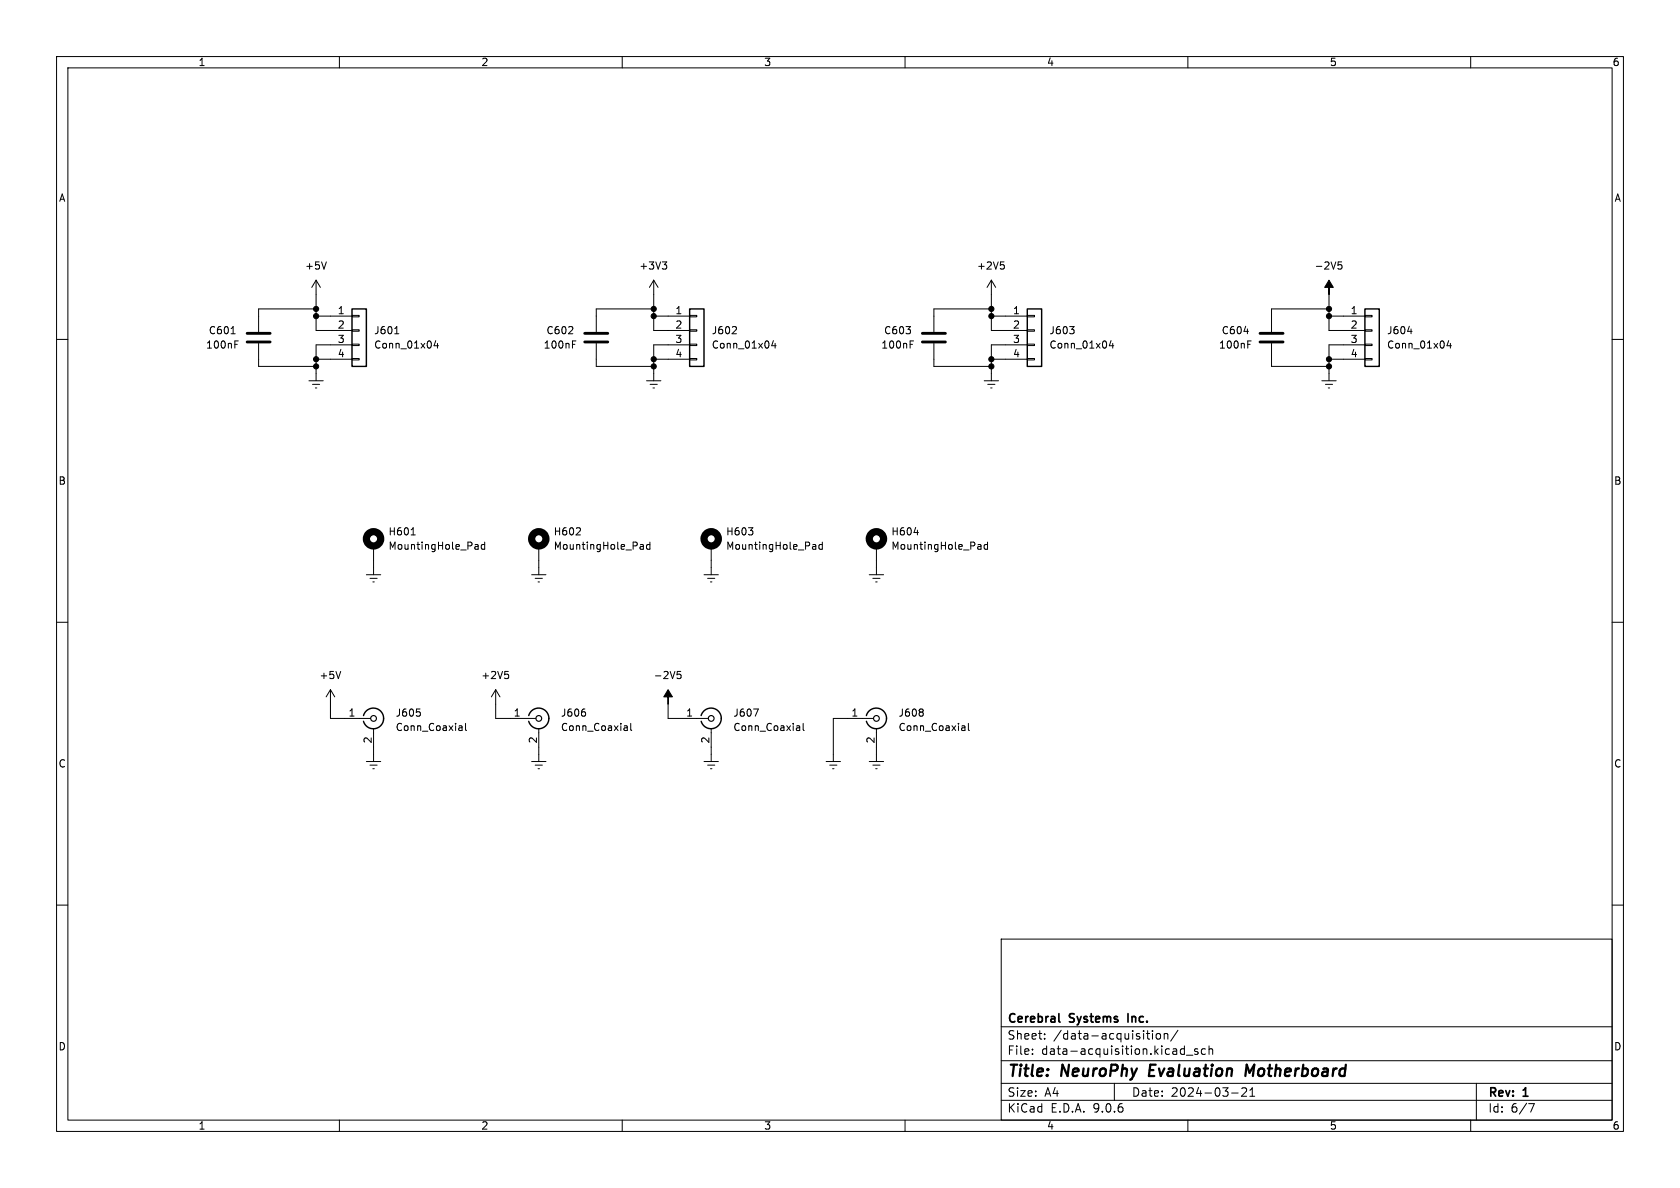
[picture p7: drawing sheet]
(kicad_sch
 (version 20250114)
 (generator "eeschema")
 (generator_version "9.0")
 (paper "A4")
 (title_block
  (title "NeuroPhy Evaluation Motherboard")
  (date "2024-03-21")
  (rev "1")
  (company "Cerebral Systems Inc."))
 (lib_symbols
  (symbol "Connector:Conn_Coaxial"
   (pin_names
    (offset 1.016) (hide yes)) (exclude_from_sim no) (in_bom yes) (on_board yes)
   (property "Reference" "J" (at 0.254 3.048 0) (effects (font (size 1.27 1.27))))
   (property "Value" "Conn_Coaxial" (at 2.921 0 90) (effects (font (size 1.27 1.27))))
   (property "Footprint" "" (at 0 0 0) (effects (font (size 1.27 1.27)) (hide yes)))
   (property "Datasheet" "~" (at 0 0 0) (effects (font (size 1.27 1.27)) (hide yes)))
   (property "Description" "coaxial connector (BNC, SMA, SMB, SMC, Cinch/RCA, LEMO, ...)" (at 0 0 0) (effects (font (size 1.27 1.27)) (hide yes)))
   (symbol "Conn_Coaxial_0_1"
    (polyline (pts (xy -2.54 0) (xy -0.508 0)) (stroke (width 0) (type default)) (fill (type none)))
    (arc (start 1.778 0) (mid 0.222 -1.8079) (end -1.778 -0.508) (stroke (width 0.254) (type default)) (fill (type none)))
    (arc (start -1.778 0.508) (mid 0.2221 1.8084) (end 1.778 0) (stroke (width 0.254) (type default)) (fill (type none)))
    (circle (center 0 0) (radius 0.508) (stroke (width 0.2032) (type default)) (fill (type none)))
    (polyline (pts (xy 0 -2.54) (xy 0 -1.778)) (stroke (width 0) (type default)) (fill (type none))))
   (symbol "Conn_Coaxial_1_1"
    (pin passive line (at -5.08 0 0) (length 2.54) (name "In" (effects (font (size 1.27 1.27)))) (number "1" (effects (font (size 1.27 1.27)))))
    (pin passive line (at 0 -5.08 90) (length 2.54) (name "Ext" (effects (font (size 1.27 1.27)))) (number "2" (effects (font (size 1.27 1.27))))))
   (embedded_fonts no))
  (symbol "Connector_Generic:Conn_01x04"
   (pin_names
    (offset 1.016) (hide yes)) (exclude_from_sim no) (in_bom yes) (on_board yes)
   (property "Reference" "J" (at 0 5.08 0) (effects (font (size 1.27 1.27))))
   (property "Value" "Conn_01x04" (at 0 -7.62 0) (effects (font (size 1.27 1.27))))
   (property "Footprint" "" (at 0 0 0) (effects (font (size 1.27 1.27)) (hide yes)))
   (property "Datasheet" "~" (at 0 0 0) (effects (font (size 1.27 1.27)) (hide yes)))
   (property "Description" "Generic connector, single row, 01x04, script generated (kicad-library-utils/schlib/autogen/connector/)" (at 0 0 0) (effects (font (size 1.27 1.27)) (hide yes)))
   (symbol "Conn_01x04_1_1"
    (rectangle (start -1.27 3.81) (end 1.27 -6.35) (stroke (width 0.254) (type default)) (fill (type background)))
    (rectangle (start -1.27 2.667) (end 0 2.413) (stroke (width 0.1524) (type default)) (fill (type none)))
    (rectangle (start -1.27 0.127) (end 0 -0.127) (stroke (width 0.1524) (type default)) (fill (type none)))
    (rectangle (start -1.27 -2.413) (end 0 -2.667) (stroke (width 0.1524) (type default)) (fill (type none)))
    (rectangle (start -1.27 -4.953) (end 0 -5.207) (stroke (width 0.1524) (type default)) (fill (type none)))
    (pin passive line (at -5.08 2.54 0) (length 3.81) (name "Pin_1" (effects (font (size 1.27 1.27)))) (number "1" (effects (font (size 1.27 1.27)))))
    (pin passive line (at -5.08 0 0) (length 3.81) (name "Pin_2" (effects (font (size 1.27 1.27)))) (number "2" (effects (font (size 1.27 1.27)))))
    (pin passive line (at -5.08 -2.54 0) (length 3.81) (name "Pin_3" (effects (font (size 1.27 1.27)))) (number "3" (effects (font (size 1.27 1.27)))))
    (pin passive line (at -5.08 -5.08 0) (length 3.81) (name "Pin_4" (effects (font (size 1.27 1.27)))) (number "4" (effects (font (size 1.27 1.27))))))
   (embedded_fonts no))
  (symbol "Device:C"
   (pin_numbers (hide yes))
   (pin_names
    (offset 0.254)) (exclude_from_sim no) (in_bom yes) (on_board yes)
   (property "Reference" "C" (at 0.635 2.54 0) (effects (font (size 1.27 1.27)) (justify left)))
   (property "Value" "C" (at 0.635 -2.54 0) (effects (font (size 1.27 1.27)) (justify left)))
   (property "Footprint" "" (at 0.9652 -3.81 0) (effects (font (size 1.27 1.27)) (hide yes)))
   (property "Datasheet" "~" (at 0 0 0) (effects (font (size 1.27 1.27)) (hide yes)))
   (property "Description" "Unpolarized capacitor" (at 0 0 0) (effects (font (size 1.27 1.27)) (hide yes)))
   (symbol "C_0_1"
    (polyline (pts (xy -2.032 0.762) (xy 2.032 0.762)) (stroke (width 0.508) (type default)) (fill (type none)))
    (polyline (pts (xy -2.032 -0.762) (xy 2.032 -0.762)) (stroke (width 0.508) (type default)) (fill (type none))))
   (symbol "C_1_1"
    (pin passive line (at 0 3.81 270) (length 2.794) (name "~" (effects (font (size 1.27 1.27)))) (number "1" (effects (font (size 1.27 1.27)))))
    (pin passive line (at 0 -3.81 90) (length 2.794) (name "~" (effects (font (size 1.27 1.27)))) (number "2" (effects (font (size 1.27 1.27))))))
   (embedded_fonts no))
  (symbol "Mechanical:MountingHole_Pad"
   (pin_numbers (hide yes))
   (pin_names
    (offset 1.016) (hide yes)) (exclude_from_sim no) (in_bom yes) (on_board yes)
   (property "Reference" "H" (at 0 6.35 0) (effects (font (size 1.27 1.27))))
   (property "Value" "MountingHole_Pad" (at 0 4.445 0) (effects (font (size 1.27 1.27))))
   (property "Footprint" "" (at 0 0 0) (effects (font (size 1.27 1.27)) (hide yes)))
   (property "Datasheet" "~" (at 0 0 0) (effects (font (size 1.27 1.27)) (hide yes)))
   (property "Description" "Mounting Hole with connection" (at 0 0 0) (effects (font (size 1.27 1.27)) (hide yes)))
   (symbol "MountingHole_Pad_0_1"
    (circle (center 0 1.27) (radius 1.27) (stroke (width 1.27) (type default)) (fill (type none))))
   (symbol "MountingHole_Pad_1_1"
    (pin input line (at 0 -2.54 90) (length 2.54) (name "1" (effects (font (size 1.27 1.27)))) (number "1" (effects (font (size 1.27 1.27))))))
   (embedded_fonts no))
  (symbol "power:+2V5"
   (power)
   (pin_names
    (offset 0)) (exclude_from_sim no) (in_bom yes) (on_board yes)
   (property "Reference" "#PWR" (at 0 -3.81 0) (effects (font (size 1.27 1.27)) (hide yes)))
   (property "Value" "+2V5" (at 0 3.556 0) (effects (font (size 1.27 1.27))))
   (property "Footprint" "" (at 0 0 0) (effects (font (size 1.27 1.27)) (hide yes)))
   (property "Datasheet" "" (at 0 0 0) (effects (font (size 1.27 1.27)) (hide yes)))
   (property "Description" "Power symbol creates a global label with name \"+2V5\"" (at 0 0 0) (effects (font (size 1.27 1.27)) (hide yes)))
   (symbol "+2V5_0_1"
    (polyline (pts (xy -0.762 1.27) (xy 0 2.54)) (stroke (width 0) (type default)) (fill (type none)))
    (polyline (pts (xy 0 2.54) (xy 0.762 1.27)) (stroke (width 0) (type default)) (fill (type none)))
    (polyline (pts (xy 0 0) (xy 0 2.54)) (stroke (width 0) (type default)) (fill (type none))))
   (symbol "+2V5_1_1"
    (pin power_in line (at 0 0 90) (length 0) (hide yes) (name "+2V5" (effects (font (size 1.27 1.27)))) (number "1" (effects (font (size 1.27 1.27))))))
   (embedded_fonts no))
  (symbol "power:+3V3"
   (power)
   (pin_names
    (offset 0)) (exclude_from_sim no) (in_bom yes) (on_board yes)
   (property "Reference" "#PWR" (at 0 -3.81 0) (effects (font (size 1.27 1.27)) (hide yes)))
   (property "Value" "+3V3" (at 0 3.556 0) (effects (font (size 1.27 1.27))))
   (property "Footprint" "" (at 0 0 0) (effects (font (size 1.27 1.27)) (hide yes)))
   (property "Datasheet" "" (at 0 0 0) (effects (font (size 1.27 1.27)) (hide yes)))
   (property "Description" "Power symbol creates a global label with name \"+3V3\"" (at 0 0 0) (effects (font (size 1.27 1.27)) (hide yes)))
   (symbol "+3V3_0_1"
    (polyline (pts (xy -0.762 1.27) (xy 0 2.54)) (stroke (width 0) (type default)) (fill (type none)))
    (polyline (pts (xy 0 2.54) (xy 0.762 1.27)) (stroke (width 0) (type default)) (fill (type none)))
    (polyline (pts (xy 0 0) (xy 0 2.54)) (stroke (width 0) (type default)) (fill (type none))))
   (symbol "+3V3_1_1"
    (pin power_in line (at 0 0 90) (length 0) (hide yes) (name "+3V3" (effects (font (size 1.27 1.27)))) (number "1" (effects (font (size 1.27 1.27))))))
   (embedded_fonts no))
  (symbol "power:+5V"
   (power)
   (pin_names
    (offset 0)) (exclude_from_sim no) (in_bom yes) (on_board yes)
   (property "Reference" "#PWR" (at 0 -3.81 0) (effects (font (size 1.27 1.27)) (hide yes)))
   (property "Value" "+5V" (at 0 3.556 0) (effects (font (size 1.27 1.27))))
   (property "Footprint" "" (at 0 0 0) (effects (font (size 1.27 1.27)) (hide yes)))
   (property "Datasheet" "" (at 0 0 0) (effects (font (size 1.27 1.27)) (hide yes)))
   (property "Description" "Power symbol creates a global label with name \"+5V\"" (at 0 0 0) (effects (font (size 1.27 1.27)) (hide yes)))
   (symbol "+5V_0_1"
    (polyline (pts (xy -0.762 1.27) (xy 0 2.54)) (stroke (width 0) (type default)) (fill (type none)))
    (polyline (pts (xy 0 2.54) (xy 0.762 1.27)) (stroke (width 0) (type default)) (fill (type none)))
    (polyline (pts (xy 0 0) (xy 0 2.54)) (stroke (width 0) (type default)) (fill (type none))))
   (symbol "+5V_1_1"
    (pin power_in line (at 0 0 90) (length 0) (hide yes) (name "+5V" (effects (font (size 1.27 1.27)))) (number "1" (effects (font (size 1.27 1.27))))))
   (embedded_fonts no))
  (symbol "power:-2V5"
   (power)
   (pin_names
    (offset 0)) (exclude_from_sim no) (in_bom yes) (on_board yes)
   (property "Reference" "#PWR" (at 0 2.54 0) (effects (font (size 1.27 1.27)) (hide yes)))
   (property "Value" "-2V5" (at 0 3.81 0) (effects (font (size 1.27 1.27))))
   (property "Footprint" "" (at 0 0 0) (effects (font (size 1.27 1.27)) (hide yes)))
   (property "Datasheet" "" (at 0 0 0) (effects (font (size 1.27 1.27)) (hide yes)))
   (property "Description" "Power symbol creates a global label with name \"-2V5\"" (at 0 0 0) (effects (font (size 1.27 1.27)) (hide yes)))
   (symbol "-2V5_0_0"
    (pin power_in line (at 0 0 90) (length 0) (hide yes) (name "-2V5" (effects (font (size 1.27 1.27)))) (number "1" (effects (font (size 1.27 1.27))))))
   (symbol "-2V5_0_1"
    (polyline (pts (xy 0 0) (xy 0 1.27) (xy 0.762 1.27) (xy 0 2.54) (xy -0.762 1.27) (xy 0 1.27)) (stroke (width 0) (type default)) (fill (type outline))))
   (embedded_fonts no))
  (symbol "power:Earth"
   (power)
   (pin_names
    (offset 0)) (exclude_from_sim no) (in_bom yes) (on_board yes)
   (property "Reference" "#PWR" (at 0 -6.35 0) (effects (font (size 1.27 1.27)) (hide yes)))
   (property "Value" "Earth" (at 0 -3.81 0) (effects (font (size 1.27 1.27)) (hide yes)))
   (property "Footprint" "" (at 0 0 0) (effects (font (size 1.27 1.27)) (hide yes)))
   (property "Datasheet" "~" (at 0 0 0) (effects (font (size 1.27 1.27)) (hide yes)))
   (property "Description" "Power symbol creates a global label with name \"Earth\"" (at 0 0 0) (effects (font (size 1.27 1.27)) (hide yes)))
   (symbol "Earth_0_1"
    (polyline (pts (xy -0.635 -1.905) (xy 0.635 -1.905)) (stroke (width 0) (type default)) (fill (type none)))
    (polyline (pts (xy -0.127 -2.54) (xy 0.127 -2.54)) (stroke (width 0) (type default)) (fill (type none)))
    (polyline (pts (xy 0 -1.27) (xy 0 0)) (stroke (width 0) (type default)) (fill (type none)))
    (polyline (pts (xy 1.27 -1.27) (xy -1.27 -1.27)) (stroke (width 0) (type default)) (fill (type none))))
   (symbol "Earth_1_1"
    (pin power_in line (at 0 0 270) (length 0) (hide yes) (name "Earth" (effects (font (size 1.27 1.27)))) (number "1" (effects (font (size 1.27 1.27))))))
   (embedded_fonts no)))
 (junction
  (at 115.57 63.5)
  (diameter 0)
  (color 0 0 0 0))
 (junction
  (at 55.88 63.5)
  (diameter 0)
  (color 0 0 0 0))
 (junction
  (at 175.26 63.5)
  (diameter 0)
  (color 0 0 0 0))
 (junction
  (at 234.95 63.5)
  (diameter 0)
  (color 0 0 0 0))
 (junction
  (at 115.57 54.61)
  (diameter 0)
  (color 0 0 0 0))
 (junction
  (at 234.95 64.77)
  (diameter 0)
  (color 0 0 0 0))
 (junction
  (at 115.57 55.88)
  (diameter 0)
  (color 0 0 0 0))
 (junction
  (at 175.26 54.61)
  (diameter 0)
  (color 0 0 0 0))
 (junction
  (at 55.88 54.61)
  (diameter 0)
  (color 0 0 0 0))
 (junction
  (at 55.88 55.88)
  (diameter 0)
  (color 0 0 0 0))
 (junction
  (at 115.57 64.77)
  (diameter 0)
  (color 0 0 0 0))
 (junction
  (at 234.95 54.61)
  (diameter 0)
  (color 0 0 0 0))
 (junction
  (at 234.95 55.88)
  (diameter 0)
  (color 0 0 0 0))
 (junction
  (at 55.88 64.77)
  (diameter 0)
  (color 0 0 0 0))
 (junction
  (at 175.26 64.77)
  (diameter 0)
  (color 0 0 0 0))
 (junction
  (at 175.26 55.88)
  (diameter 0)
  (color 0 0 0 0))
 (wire
  (pts (xy 55.88 55.88) (xy 55.88 58.42))
  (stroke (width 0) (type default)))
 (wire
  (pts (xy 58.42 58.42) (xy 55.88 58.42))
  (stroke (width 0) (type default)))
 (wire
  (pts (xy 234.95 60.96) (xy 234.95 63.5))
  (stroke (width 0) (type default)))
 (wire
  (pts (xy 105.41 54.61) (xy 105.41 55.88))
  (stroke (width 0) (type default)))
 (wire
  (pts (xy 87.63 127) (xy 90.17 127))
  (stroke (width 0) (type default)))
 (wire
  (pts (xy 118.11 124.46) (xy 118.11 127))
  (stroke (width 0) (type default)))
 (wire
  (pts (xy 118.11 60.96) (xy 115.57 60.96))
  (stroke (width 0) (type default)))
 (wire
  (pts (xy 154.94 132.08) (xy 154.94 133.35))
  (stroke (width 0) (type default)))
 (wire
  (pts (xy 234.95 63.5) (xy 234.95 64.77))
  (stroke (width 0) (type default)))
 (wire
  (pts (xy 95.25 132.08) (xy 95.25 133.35))
  (stroke (width 0) (type default)))
 (wire
  (pts (xy 55.88 52.07) (xy 55.88 54.61))
  (stroke (width 0) (type default)))
 (wire
  (pts (xy 125.73 132.08) (xy 125.73 133.35))
  (stroke (width 0) (type default)))
 (wire
  (pts (xy 175.26 55.88) (xy 175.26 58.42))
  (stroke (width 0) (type default)))
 (wire
  (pts (xy 165.1 64.77) (xy 175.26 64.77))
  (stroke (width 0) (type default)))
 (wire
  (pts (xy 45.72 54.61) (xy 45.72 55.88))
  (stroke (width 0) (type default)))
 (wire
  (pts (xy 165.1 63.5) (xy 165.1 64.77))
  (stroke (width 0) (type default)))
 (wire
  (pts (xy 55.88 54.61) (xy 55.88 55.88))
  (stroke (width 0) (type default)))
 (wire
  (pts (xy 115.57 64.77) (xy 115.57 66.04))
  (stroke (width 0) (type default)))
 (wire
  (pts (xy 154.94 99.06) (xy 154.94 100.33))
  (stroke (width 0) (type default)))
 (wire
  (pts (xy 105.41 54.61) (xy 115.57 54.61))
  (stroke (width 0) (type default)))
 (wire
  (pts (xy 55.88 60.96) (xy 55.88 63.5))
  (stroke (width 0) (type default)))
 (wire
  (pts (xy 115.57 63.5) (xy 115.57 64.77))
  (stroke (width 0) (type default)))
 (wire
  (pts (xy 224.79 64.77) (xy 234.95 64.77))
  (stroke (width 0) (type default)))
 (wire
  (pts (xy 58.42 124.46) (xy 58.42 127))
  (stroke (width 0) (type default)))
 (wire
  (pts (xy 105.41 63.5) (xy 105.41 64.77))
  (stroke (width 0) (type default)))
 (wire
  (pts (xy 237.49 55.88) (xy 234.95 55.88))
  (stroke (width 0) (type default)))
 (wire
  (pts (xy 105.41 64.77) (xy 115.57 64.77))
  (stroke (width 0) (type default)))
 (wire
  (pts (xy 234.95 54.61) (xy 234.95 55.88))
  (stroke (width 0) (type default)))
 (wire
  (pts (xy 55.88 64.77) (xy 55.88 66.04))
  (stroke (width 0) (type default)))
 (wire
  (pts (xy 66.04 99.06) (xy 66.04 100.33))
  (stroke (width 0) (type default)))
 (wire
  (pts (xy 58.42 127) (xy 60.96 127))
  (stroke (width 0) (type default)))
 (wire
  (pts (xy 175.26 60.96) (xy 175.26 63.5))
  (stroke (width 0) (type default)))
 (wire
  (pts (xy 165.1 54.61) (xy 175.26 54.61))
  (stroke (width 0) (type default)))
 (wire
  (pts (xy 177.8 58.42) (xy 175.26 58.42))
  (stroke (width 0) (type default)))
 (wire
  (pts (xy 234.95 63.5) (xy 237.49 63.5))
  (stroke (width 0) (type default)))
 (wire
  (pts (xy 175.26 64.77) (xy 175.26 66.04))
  (stroke (width 0) (type default)))
 (wire
  (pts (xy 175.26 52.07) (xy 175.26 54.61))
  (stroke (width 0) (type default)))
 (wire
  (pts (xy 115.57 54.61) (xy 115.57 55.88))
  (stroke (width 0) (type default)))
 (wire
  (pts (xy 115.57 55.88) (xy 115.57 58.42))
  (stroke (width 0) (type default)))
 (wire
  (pts (xy 175.26 63.5) (xy 175.26 64.77))
  (stroke (width 0) (type default)))
 (wire
  (pts (xy 66.04 132.08) (xy 66.04 133.35))
  (stroke (width 0) (type default)))
 (wire
  (pts (xy 58.42 55.88) (xy 55.88 55.88))
  (stroke (width 0) (type default)))
 (wire
  (pts (xy 45.72 63.5) (xy 45.72 64.77))
  (stroke (width 0) (type default)))
 (wire
  (pts (xy 234.95 52.07) (xy 234.95 54.61))
  (stroke (width 0) (type default)))
 (wire
  (pts (xy 175.26 63.5) (xy 177.8 63.5))
  (stroke (width 0) (type default)))
 (wire
  (pts (xy 115.57 60.96) (xy 115.57 63.5))
  (stroke (width 0) (type default)))
 (wire
  (pts (xy 45.72 64.77) (xy 55.88 64.77))
  (stroke (width 0) (type default)))
 (wire
  (pts (xy 175.26 54.61) (xy 175.26 55.88))
  (stroke (width 0) (type default)))
 (wire
  (pts (xy 147.32 127) (xy 147.32 133.35))
  (stroke (width 0) (type default)))
 (wire
  (pts (xy 234.95 64.77) (xy 234.95 66.04))
  (stroke (width 0) (type default)))
 (wire
  (pts (xy 237.49 58.42) (xy 234.95 58.42))
  (stroke (width 0) (type default)))
 (wire
  (pts (xy 55.88 63.5) (xy 55.88 64.77))
  (stroke (width 0) (type default)))
 (wire
  (pts (xy 224.79 54.61) (xy 234.95 54.61))
  (stroke (width 0) (type default)))
 (wire
  (pts (xy 55.88 63.5) (xy 58.42 63.5))
  (stroke (width 0) (type default)))
 (wire
  (pts (xy 147.32 127) (xy 149.86 127))
  (stroke (width 0) (type default)))
 (wire
  (pts (xy 224.79 54.61) (xy 224.79 55.88))
  (stroke (width 0) (type default)))
 (wire
  (pts (xy 95.25 99.06) (xy 95.25 100.33))
  (stroke (width 0) (type default)))
 (wire
  (pts (xy 45.72 54.61) (xy 55.88 54.61))
  (stroke (width 0) (type default)))
 (wire
  (pts (xy 165.1 54.61) (xy 165.1 55.88))
  (stroke (width 0) (type default)))
 (wire
  (pts (xy 177.8 55.88) (xy 175.26 55.88))
  (stroke (width 0) (type default)))
 (wire
  (pts (xy 224.79 63.5) (xy 224.79 64.77))
  (stroke (width 0) (type default)))
 (wire
  (pts (xy 234.95 55.88) (xy 234.95 58.42))
  (stroke (width 0) (type default)))
 (wire
  (pts (xy 115.57 63.5) (xy 118.11 63.5))
  (stroke (width 0) (type default)))
 (wire
  (pts (xy 118.11 58.42) (xy 115.57 58.42))
  (stroke (width 0) (type default)))
 (wire
  (pts (xy 125.73 99.06) (xy 125.73 100.33))
  (stroke (width 0) (type default)))
 (wire
  (pts (xy 118.11 55.88) (xy 115.57 55.88))
  (stroke (width 0) (type default)))
 (wire
  (pts (xy 177.8 60.96) (xy 175.26 60.96))
  (stroke (width 0) (type default)))
 (wire
  (pts (xy 115.57 52.07) (xy 115.57 54.61))
  (stroke (width 0) (type default)))
 (wire
  (pts (xy 118.11 127) (xy 120.65 127))
  (stroke (width 0) (type default)))
 (wire
  (pts (xy 237.49 60.96) (xy 234.95 60.96))
  (stroke (width 0) (type default)))
 (wire
  (pts (xy 87.63 124.46) (xy 87.63 127))
  (stroke (width 0) (type default)))
 (wire
  (pts (xy 58.42 60.96) (xy 55.88 60.96))
  (stroke (width 0) (type default)))
 (symbol
  (lib_id "power:Earth")
  (at 55.88 66.04 0)
  (unit 1)
  (exclude_from_sim no)
  (in_bom yes)
  (on_board yes)
  (dnp no)
  (fields_autoplaced yes)
  (property "Reference" "#PWR019" (at 55.88 72.39 0) (effects (font (size 1.27 1.27)) (hide yes)))
  (property "Value" "Earth" (at 55.88 69.85 0) (effects (font (size 1.27 1.27)) (hide yes)))
  (property "Footprint" "" (at 55.88 66.04 0) (effects (font (size 1.27 1.27)) (hide yes)))
  (property "Datasheet" "~" (at 55.88 66.04 0) (effects (font (size 1.27 1.27)) (hide yes)))
  (property "Description" "" (at 55.88 66.04 0) (effects (font (size 1.27 1.27))))
  (pin "1"))
 (symbol
  (lib_id "Connector:Conn_Coaxial")
  (at 95.25 127 0)
  (unit 1)
  (exclude_from_sim no)
  (in_bom yes)
  (on_board yes)
  (dnp no)
  (fields_autoplaced yes)
  (property "Reference" "J606" (at 99.06 126.0232 0) (effects (font (size 1.27 1.27)) (justify left)))
  (property "Value" "Conn_Coaxial" (at 99.06 128.5632 0) (effects (font (size 1.27 1.27)) (justify left)))
  (property "Footprint" "CRYBA_NeuroPhy_Eval_Motherboard:CONN_RF2-04A-T-00-50-G_ADM" (at 95.25 127 0) (effects (font (size 1.27 1.27)) (hide yes)))
  (property "Datasheet" " ~" (at 95.25 127 0) (effects (font (size 1.27 1.27)) (hide yes)))
  (property "Description" "" (at 95.25 127 0) (effects (font (size 1.27 1.27))))
  (property "LCSC" "C496549" (at 95.25 127 0) (effects (font (size 1.27 1.27)) (hide yes)))
  (pin "1")
  (pin "2"))
 (symbol
  (lib_id "power:Earth")
  (at 125.73 133.35 0)
  (unit 1)
  (exclude_from_sim no)
  (in_bom yes)
  (on_board yes)
  (dnp no)
  (fields_autoplaced yes)
  (property "Reference" "#PWR053" (at 125.73 139.7 0) (effects (font (size 1.27 1.27)) (hide yes)))
  (property "Value" "Earth" (at 125.73 137.16 0) (effects (font (size 1.27 1.27)) (hide yes)))
  (property "Footprint" "" (at 125.73 133.35 0) (effects (font (size 1.27 1.27)) (hide yes)))
  (property "Datasheet" "~" (at 125.73 133.35 0) (effects (font (size 1.27 1.27)) (hide yes)))
  (property "Description" "" (at 125.73 133.35 0) (effects (font (size 1.27 1.27))))
  (pin "1"))
 (symbol
  (lib_id "power:-2V5")
  (at 234.95 52.07 0)
  (unit 1)
  (exclude_from_sim no)
  (in_bom yes)
  (on_board yes)
  (dnp no)
  (fields_autoplaced yes)
  (property "Reference" "#PWR054" (at 234.95 49.53 0) (effects (font (size 1.27 1.27)) (hide yes)))
  (property "Value" "-2V5" (at 234.95 46.99 0) (effects (font (size 1.27 1.27))))
  (property "Footprint" "" (at 234.95 52.07 0) (effects (font (size 1.27 1.27)) (hide yes)))
  (property "Datasheet" "" (at 234.95 52.07 0) (effects (font (size 1.27 1.27)) (hide yes)))
  (property "Description" "" (at 234.95 52.07 0) (effects (font (size 1.27 1.27))))
  (pin "1"))
 (symbol
  (lib_id "Connector_Generic:Conn_01x04")
  (at 242.57 58.42 0)
  (unit 1)
  (exclude_from_sim no)
  (in_bom yes)
  (on_board yes)
  (dnp no)
  (fields_autoplaced yes)
  (property "Reference" "J604" (at 245.11 58.42 0) (effects (font (size 1.27 1.27)) (justify left)))
  (property "Value" "Conn_01x04" (at 245.11 60.96 0) (effects (font (size 1.27 1.27)) (justify left)))
  (property "Footprint" "Connector_PinHeader_2.54mm:PinHeader_2x02_P2.54mm_Vertical" (at 242.57 58.42 0) (effects (font (size 1.27 1.27)) (hide yes)))
  (property "Datasheet" "~" (at 242.57 58.42 0) (effects (font (size 1.27 1.27)) (hide yes)))
  (property "Description" "" (at 242.57 58.42 0) (effects (font (size 1.27 1.27))))
  (pin "2")
  (pin "3")
  (pin "1")
  (pin "4"))
 (symbol
  (lib_id "power:Earth")
  (at 125.73 100.33 0)
  (unit 1)
  (exclude_from_sim no)
  (in_bom yes)
  (on_board yes)
  (dnp no)
  (fields_autoplaced yes)
  (property "Reference" "#PWR069" (at 125.73 106.68 0) (effects (font (size 1.27 1.27)) (hide yes)))
  (property "Value" "Earth" (at 125.73 104.14 0) (effects (font (size 1.27 1.27)) (hide yes)))
  (property "Footprint" "" (at 125.73 100.33 0) (effects (font (size 1.27 1.27)) (hide yes)))
  (property "Datasheet" "~" (at 125.73 100.33 0) (effects (font (size 1.27 1.27)) (hide yes)))
  (property "Description" "" (at 125.73 100.33 0) (effects (font (size 1.27 1.27))))
  (pin "1"))
 (symbol
  (lib_id "power:Earth")
  (at 95.25 100.33 0)
  (unit 1)
  (exclude_from_sim no)
  (in_bom yes)
  (on_board yes)
  (dnp no)
  (fields_autoplaced yes)
  (property "Reference" "#PWR070" (at 95.25 106.68 0) (effects (font (size 1.27 1.27)) (hide yes)))
  (property "Value" "Earth" (at 95.25 104.14 0) (effects (font (size 1.27 1.27)) (hide yes)))
  (property "Footprint" "" (at 95.25 100.33 0) (effects (font (size 1.27 1.27)) (hide yes)))
  (property "Datasheet" "~" (at 95.25 100.33 0) (effects (font (size 1.27 1.27)) (hide yes)))
  (property "Description" "" (at 95.25 100.33 0) (effects (font (size 1.27 1.27))))
  (pin "1"))
 (symbol
  (lib_id "power:Earth")
  (at 95.25 133.35 0)
  (unit 1)
  (exclude_from_sim no)
  (in_bom yes)
  (on_board yes)
  (dnp no)
  (fields_autoplaced yes)
  (property "Reference" "#PWR024" (at 95.25 139.7 0) (effects (font (size 1.27 1.27)) (hide yes)))
  (property "Value" "Earth" (at 95.25 137.16 0) (effects (font (size 1.27 1.27)) (hide yes)))
  (property "Footprint" "" (at 95.25 133.35 0) (effects (font (size 1.27 1.27)) (hide yes)))
  (property "Datasheet" "~" (at 95.25 133.35 0) (effects (font (size 1.27 1.27)) (hide yes)))
  (property "Description" "" (at 95.25 133.35 0) (effects (font (size 1.27 1.27))))
  (pin "1"))
 (symbol
  (lib_id "Connector:Conn_Coaxial")
  (at 125.73 127 0)
  (unit 1)
  (exclude_from_sim no)
  (in_bom yes)
  (on_board yes)
  (dnp no)
  (fields_autoplaced yes)
  (property "Reference" "J607" (at 129.54 126.0232 0) (effects (font (size 1.27 1.27)) (justify left)))
  (property "Value" "Conn_Coaxial" (at 129.54 128.5632 0) (effects (font (size 1.27 1.27)) (justify left)))
  (property "Footprint" "CRYBA_NeuroPhy_Eval_Motherboard:CONN_RF2-04A-T-00-50-G_ADM" (at 125.73 127 0) (effects (font (size 1.27 1.27)) (hide yes)))
  (property "Datasheet" " ~" (at 125.73 127 0) (effects (font (size 1.27 1.27)) (hide yes)))
  (property "Description" "" (at 125.73 127 0) (effects (font (size 1.27 1.27))))
  (property "LCSC" "C496549" (at 125.73 127 0) (effects (font (size 1.27 1.27)) (hide yes)))
  (pin "1")
  (pin "2"))
 (symbol
  (lib_id "power:Earth")
  (at 147.32 133.35 0)
  (unit 1)
  (exclude_from_sim no)
  (in_bom yes)
  (on_board yes)
  (dnp no)
  (fields_autoplaced yes)
  (property "Reference" "#PWR056" (at 147.32 139.7 0) (effects (font (size 1.27 1.27)) (hide yes)))
  (property "Value" "Earth" (at 147.32 137.16 0) (effects (font (size 1.27 1.27)) (hide yes)))
  (property "Footprint" "" (at 147.32 133.35 0) (effects (font (size 1.27 1.27)) (hide yes)))
  (property "Datasheet" "~" (at 147.32 133.35 0) (effects (font (size 1.27 1.27)) (hide yes)))
  (property "Description" "" (at 147.32 133.35 0) (effects (font (size 1.27 1.27))))
  (pin "1"))
 (symbol
  (lib_id "power:Earth")
  (at 115.57 66.04 0)
  (unit 1)
  (exclude_from_sim no)
  (in_bom yes)
  (on_board yes)
  (dnp no)
  (fields_autoplaced yes)
  (property "Reference" "#PWR023" (at 115.57 72.39 0) (effects (font (size 1.27 1.27)) (hide yes)))
  (property "Value" "Earth" (at 115.57 69.85 0) (effects (font (size 1.27 1.27)) (hide yes)))
  (property "Footprint" "" (at 115.57 66.04 0) (effects (font (size 1.27 1.27)) (hide yes)))
  (property "Datasheet" "~" (at 115.57 66.04 0) (effects (font (size 1.27 1.27)) (hide yes)))
  (property "Description" "" (at 115.57 66.04 0) (effects (font (size 1.27 1.27))))
  (pin "1"))
 (symbol
  (lib_id "power:Earth")
  (at 175.26 66.04 0)
  (unit 1)
  (exclude_from_sim no)
  (in_bom yes)
  (on_board yes)
  (dnp no)
  (fields_autoplaced yes)
  (property "Reference" "#PWR051" (at 175.26 72.39 0) (effects (font (size 1.27 1.27)) (hide yes)))
  (property "Value" "Earth" (at 175.26 69.85 0) (effects (font (size 1.27 1.27)) (hide yes)))
  (property "Footprint" "" (at 175.26 66.04 0) (effects (font (size 1.27 1.27)) (hide yes)))
  (property "Datasheet" "~" (at 175.26 66.04 0) (effects (font (size 1.27 1.27)) (hide yes)))
  (property "Description" "" (at 175.26 66.04 0) (effects (font (size 1.27 1.27))))
  (pin "1"))
 (symbol
  (lib_id "Mechanical:MountingHole_Pad")
  (at 154.94 96.52 0)
  (unit 1)
  (exclude_from_sim no)
  (in_bom yes)
  (on_board yes)
  (dnp no)
  (fields_autoplaced yes)
  (property "Reference" "H604" (at 157.48 93.98 0) (effects (font (size 1.27 1.27)) (justify left)))
  (property "Value" "MountingHole_Pad" (at 157.48 96.52 0) (effects (font (size 1.27 1.27)) (justify left)))
  (property "Footprint" "MountingHole:MountingHole_4.3mm_M4_Pad_Via" (at 154.94 96.52 0) (effects (font (size 1.27 1.27)) (hide yes)))
  (property "Datasheet" "~" (at 154.94 96.52 0) (effects (font (size 1.27 1.27)) (hide yes)))
  (property "Description" "" (at 154.94 96.52 0) (effects (font (size 1.27 1.27))))
  (pin "1"))
 (symbol
  (lib_id "Device:C")
  (at 45.72 59.69 180)
  (unit 1)
  (exclude_from_sim no)
  (in_bom yes)
  (on_board yes)
  (dnp no)
  (property "Reference" "C601" (at 39.37 58.42 0) (effects (font (size 1.27 1.27))))
  (property "Value" "100nF" (at 39.37 60.96 0) (effects (font (size 1.27 1.27))))
  (property "Footprint" "Capacitor_SMD:C_0603_1608Metric" (at 44.7548 55.88 0) (effects (font (size 1.27 1.27)) (hide yes)))
  (property "Datasheet" "~" (at 45.72 59.69 0) (effects (font (size 1.27 1.27)) (hide yes)))
  (property "Description" "" (at 45.72 59.69 0) (effects (font (size 1.27 1.27))))
  (pin "1")
  (pin "2"))
 (symbol
  (lib_id "power:Earth")
  (at 66.04 133.35 0)
  (unit 1)
  (exclude_from_sim no)
  (in_bom yes)
  (on_board yes)
  (dnp no)
  (fields_autoplaced yes)
  (property "Reference" "#PWR020" (at 66.04 139.7 0) (effects (font (size 1.27 1.27)) (hide yes)))
  (property "Value" "Earth" (at 66.04 137.16 0) (effects (font (size 1.27 1.27)) (hide yes)))
  (property "Footprint" "" (at 66.04 133.35 0) (effects (font (size 1.27 1.27)) (hide yes)))
  (property "Datasheet" "~" (at 66.04 133.35 0) (effects (font (size 1.27 1.27)) (hide yes)))
  (property "Description" "" (at 66.04 133.35 0) (effects (font (size 1.27 1.27))))
  (pin "1"))
 (symbol
  (lib_id "power:+2V5")
  (at 87.63 124.46 0)
  (unit 1)
  (exclude_from_sim no)
  (in_bom yes)
  (on_board yes)
  (dnp no)
  (fields_autoplaced yes)
  (property "Reference" "#PWR021" (at 87.63 128.27 0) (effects (font (size 1.27 1.27)) (hide yes)))
  (property "Value" "+2V5" (at 87.63 119.38 0) (effects (font (size 1.27 1.27))))
  (property "Footprint" "" (at 87.63 124.46 0) (effects (font (size 1.27 1.27)) (hide yes)))
  (property "Datasheet" "" (at 87.63 124.46 0) (effects (font (size 1.27 1.27)) (hide yes)))
  (property "Description" "" (at 87.63 124.46 0) (effects (font (size 1.27 1.27))))
  (pin "1"))
 (symbol
  (lib_id "power:+3V3")
  (at 115.57 52.07 0)
  (unit 1)
  (exclude_from_sim no)
  (in_bom yes)
  (on_board yes)
  (dnp no)
  (fields_autoplaced yes)
  (property "Reference" "#PWR022" (at 115.57 55.88 0) (effects (font (size 1.27 1.27)) (hide yes)))
  (property "Value" "+3V3" (at 115.57 46.99 0) (effects (font (size 1.27 1.27))))
  (property "Footprint" "" (at 115.57 52.07 0) (effects (font (size 1.27 1.27)) (hide yes)))
  (property "Datasheet" "" (at 115.57 52.07 0) (effects (font (size 1.27 1.27)) (hide yes)))
  (property "Description" "" (at 115.57 52.07 0) (effects (font (size 1.27 1.27))))
  (pin "1"))
 (symbol
  (lib_id "Connector:Conn_Coaxial")
  (at 66.04 127 0)
  (unit 1)
  (exclude_from_sim no)
  (in_bom yes)
  (on_board yes)
  (dnp no)
  (fields_autoplaced yes)
  (property "Reference" "J605" (at 69.85 126.0232 0) (effects (font (size 1.27 1.27)) (justify left)))
  (property "Value" "Conn_Coaxial" (at 69.85 128.5632 0) (effects (font (size 1.27 1.27)) (justify left)))
  (property "Footprint" "CRYBA_NeuroPhy_Eval_Motherboard:CONN_RF2-04A-T-00-50-G_ADM" (at 66.04 127 0) (effects (font (size 1.27 1.27)) (hide yes)))
  (property "Datasheet" " ~" (at 66.04 127 0) (effects (font (size 1.27 1.27)) (hide yes)))
  (property "Description" "" (at 66.04 127 0) (effects (font (size 1.27 1.27))))
  (property "LCSC" "C496549" (at 66.04 127 0) (effects (font (size 1.27 1.27)) (hide yes)))
  (pin "1")
  (pin "2"))
 (symbol
  (lib_id "power:+5V")
  (at 55.88 52.07 0)
  (unit 1)
  (exclude_from_sim no)
  (in_bom yes)
  (on_board yes)
  (dnp no)
  (fields_autoplaced yes)
  (property "Reference" "#PWR018" (at 55.88 55.88 0) (effects (font (size 1.27 1.27)) (hide yes)))
  (property "Value" "+5V" (at 55.88 46.99 0) (effects (font (size 1.27 1.27))))
  (property "Footprint" "" (at 55.88 52.07 0) (effects (font (size 1.27 1.27)) (hide yes)))
  (property "Datasheet" "" (at 55.88 52.07 0) (effects (font (size 1.27 1.27)) (hide yes)))
  (property "Description" "" (at 55.88 52.07 0) (effects (font (size 1.27 1.27))))
  (pin "1"))
 (symbol
  (lib_id "power:+5V")
  (at 58.42 124.46 0)
  (unit 1)
  (exclude_from_sim no)
  (in_bom yes)
  (on_board yes)
  (dnp no)
  (fields_autoplaced yes)
  (property "Reference" "#PWR017" (at 58.42 128.27 0) (effects (font (size 1.27 1.27)) (hide yes)))
  (property "Value" "+5V" (at 58.42 119.38 0) (effects (font (size 1.27 1.27))))
  (property "Footprint" "" (at 58.42 124.46 0) (effects (font (size 1.27 1.27)) (hide yes)))
  (property "Datasheet" "" (at 58.42 124.46 0) (effects (font (size 1.27 1.27)) (hide yes)))
  (property "Description" "" (at 58.42 124.46 0) (effects (font (size 1.27 1.27))))
  (pin "1"))
 (symbol
  (lib_id "power:Earth")
  (at 66.04 100.33 0)
  (unit 1)
  (exclude_from_sim no)
  (in_bom yes)
  (on_board yes)
  (dnp no)
  (fields_autoplaced yes)
  (property "Reference" "#PWR071" (at 66.04 106.68 0) (effects (font (size 1.27 1.27)) (hide yes)))
  (property "Value" "Earth" (at 66.04 104.14 0) (effects (font (size 1.27 1.27)) (hide yes)))
  (property "Footprint" "" (at 66.04 100.33 0) (effects (font (size 1.27 1.27)) (hide yes)))
  (property "Datasheet" "~" (at 66.04 100.33 0) (effects (font (size 1.27 1.27)) (hide yes)))
  (property "Description" "" (at 66.04 100.33 0) (effects (font (size 1.27 1.27))))
  (pin "1"))
 (symbol
  (lib_id "Connector_Generic:Conn_01x04")
  (at 182.88 58.42 0)
  (unit 1)
  (exclude_from_sim no)
  (in_bom yes)
  (on_board yes)
  (dnp no)
  (fields_autoplaced yes)
  (property "Reference" "J603" (at 185.42 58.42 0) (effects (font (size 1.27 1.27)) (justify left)))
  (property "Value" "Conn_01x04" (at 185.42 60.96 0) (effects (font (size 1.27 1.27)) (justify left)))
  (property "Footprint" "Connector_PinHeader_2.54mm:PinHeader_2x02_P2.54mm_Vertical" (at 182.88 58.42 0) (effects (font (size 1.27 1.27)) (hide yes)))
  (property "Datasheet" "~" (at 182.88 58.42 0) (effects (font (size 1.27 1.27)) (hide yes)))
  (property "Description" "" (at 182.88 58.42 0) (effects (font (size 1.27 1.27))))
  (pin "2")
  (pin "3")
  (pin "1")
  (pin "4"))
 (symbol
  (lib_id "Device:C")
  (at 165.1 59.69 180)
  (unit 1)
  (exclude_from_sim no)
  (in_bom yes)
  (on_board yes)
  (dnp no)
  (property "Reference" "C603" (at 158.75 58.42 0) (effects (font (size 1.27 1.27))))
  (property "Value" "100nF" (at 158.75 60.96 0) (effects (font (size 1.27 1.27))))
  (property "Footprint" "Capacitor_SMD:C_0603_1608Metric" (at 164.1348 55.88 0) (effects (font (size 1.27 1.27)) (hide yes)))
  (property "Datasheet" "~" (at 165.1 59.69 0) (effects (font (size 1.27 1.27)) (hide yes)))
  (property "Description" "" (at 165.1 59.69 0) (effects (font (size 1.27 1.27))))
  (pin "1")
  (pin "2"))
 (symbol
  (lib_id "Mechanical:MountingHole_Pad")
  (at 95.25 96.52 0)
  (unit 1)
  (exclude_from_sim no)
  (in_bom yes)
  (on_board yes)
  (dnp no)
  (fields_autoplaced yes)
  (property "Reference" "H602" (at 97.79 93.98 0) (effects (font (size 1.27 1.27)) (justify left)))
  (property "Value" "MountingHole_Pad" (at 97.79 96.52 0) (effects (font (size 1.27 1.27)) (justify left)))
  (property "Footprint" "MountingHole:MountingHole_4.3mm_M4_Pad_Via" (at 95.25 96.52 0) (effects (font (size 1.27 1.27)) (hide yes)))
  (property "Datasheet" "~" (at 95.25 96.52 0) (effects (font (size 1.27 1.27)) (hide yes)))
  (property "Description" "" (at 95.25 96.52 0) (effects (font (size 1.27 1.27))))
  (pin "1"))
 (symbol
  (lib_id "power:+2V5")
  (at 175.26 52.07 0)
  (unit 1)
  (exclude_from_sim no)
  (in_bom yes)
  (on_board yes)
  (dnp no)
  (fields_autoplaced yes)
  (property "Reference" "#PWR050" (at 175.26 55.88 0) (effects (font (size 1.27 1.27)) (hide yes)))
  (property "Value" "+2V5" (at 175.26 46.99 0) (effects (font (size 1.27 1.27))))
  (property "Footprint" "" (at 175.26 52.07 0) (effects (font (size 1.27 1.27)) (hide yes)))
  (property "Datasheet" "" (at 175.26 52.07 0) (effects (font (size 1.27 1.27)) (hide yes)))
  (property "Description" "" (at 175.26 52.07 0) (effects (font (size 1.27 1.27))))
  (pin "1"))
 (symbol
  (lib_id "Connector_Generic:Conn_01x04")
  (at 63.5 58.42 0)
  (unit 1)
  (exclude_from_sim no)
  (in_bom yes)
  (on_board yes)
  (dnp no)
  (fields_autoplaced yes)
  (property "Reference" "J601" (at 66.04 58.42 0) (effects (font (size 1.27 1.27)) (justify left)))
  (property "Value" "Conn_01x04" (at 66.04 60.96 0) (effects (font (size 1.27 1.27)) (justify left)))
  (property "Footprint" "Connector_PinHeader_2.54mm:PinHeader_2x02_P2.54mm_Vertical" (at 63.5 58.42 0) (effects (font (size 1.27 1.27)) (hide yes)))
  (property "Datasheet" "~" (at 63.5 58.42 0) (effects (font (size 1.27 1.27)) (hide yes)))
  (property "Description" "" (at 63.5 58.42 0) (effects (font (size 1.27 1.27))))
  (pin "2")
  (pin "3")
  (pin "1")
  (pin "4"))
 (symbol
  (lib_id "Mechanical:MountingHole_Pad")
  (at 66.04 96.52 0)
  (unit 1)
  (exclude_from_sim no)
  (in_bom yes)
  (on_board yes)
  (dnp no)
  (fields_autoplaced yes)
  (property "Reference" "H601" (at 68.58 93.98 0) (effects (font (size 1.27 1.27)) (justify left)))
  (property "Value" "MountingHole_Pad" (at 68.58 96.52 0) (effects (font (size 1.27 1.27)) (justify left)))
  (property "Footprint" "MountingHole:MountingHole_4.3mm_M4_Pad_Via" (at 66.04 96.52 0) (effects (font (size 1.27 1.27)) (hide yes)))
  (property "Datasheet" "~" (at 66.04 96.52 0) (effects (font (size 1.27 1.27)) (hide yes)))
  (property "Description" "" (at 66.04 96.52 0) (effects (font (size 1.27 1.27))))
  (pin "1"))
 (symbol
  (lib_id "Connector_Generic:Conn_01x04")
  (at 123.19 58.42 0)
  (unit 1)
  (exclude_from_sim no)
  (in_bom yes)
  (on_board yes)
  (dnp no)
  (fields_autoplaced yes)
  (property "Reference" "J602" (at 125.73 58.42 0) (effects (font (size 1.27 1.27)) (justify left)))
  (property "Value" "Conn_01x04" (at 125.73 60.96 0) (effects (font (size 1.27 1.27)) (justify left)))
  (property "Footprint" "Connector_PinHeader_2.54mm:PinHeader_2x02_P2.54mm_Vertical" (at 123.19 58.42 0) (effects (font (size 1.27 1.27)) (hide yes)))
  (property "Datasheet" "~" (at 123.19 58.42 0) (effects (font (size 1.27 1.27)) (hide yes)))
  (property "Description" "" (at 123.19 58.42 0) (effects (font (size 1.27 1.27))))
  (pin "2")
  (pin "3")
  (pin "1")
  (pin "4"))
 (symbol
  (lib_id "power:Earth")
  (at 154.94 100.33 0)
  (unit 1)
  (exclude_from_sim no)
  (in_bom yes)
  (on_board yes)
  (dnp no)
  (fields_autoplaced yes)
  (property "Reference" "#PWR068" (at 154.94 106.68 0) (effects (font (size 1.27 1.27)) (hide yes)))
  (property "Value" "Earth" (at 154.94 104.14 0) (effects (font (size 1.27 1.27)) (hide yes)))
  (property "Footprint" "" (at 154.94 100.33 0) (effects (font (size 1.27 1.27)) (hide yes)))
  (property "Datasheet" "~" (at 154.94 100.33 0) (effects (font (size 1.27 1.27)) (hide yes)))
  (property "Description" "" (at 154.94 100.33 0) (effects (font (size 1.27 1.27))))
  (pin "1"))
 (symbol
  (lib_id "Connector:Conn_Coaxial")
  (at 154.94 127 0)
  (unit 1)
  (exclude_from_sim no)
  (in_bom yes)
  (on_board yes)
  (dnp no)
  (fields_autoplaced yes)
  (property "Reference" "J608" (at 158.75 126.0232 0) (effects (font (size 1.27 1.27)) (justify left)))
  (property "Value" "Conn_Coaxial" (at 158.75 128.5632 0) (effects (font (size 1.27 1.27)) (justify left)))
  (property "Footprint" "CRYBA_NeuroPhy_Eval_Motherboard:CONN_RF2-04A-T-00-50-G_ADM" (at 154.94 127 0) (effects (font (size 1.27 1.27)) (hide yes)))
  (property "Datasheet" " ~" (at 154.94 127 0) (effects (font (size 1.27 1.27)) (hide yes)))
  (property "Description" "" (at 154.94 127 0) (effects (font (size 1.27 1.27))))
  (property "LCSC" "C496549" (at 154.94 127 0) (effects (font (size 1.27 1.27)) (hide yes)))
  (pin "1")
  (pin "2"))
 (symbol
  (lib_id "Device:C")
  (at 105.41 59.69 180)
  (unit 1)
  (exclude_from_sim no)
  (in_bom yes)
  (on_board yes)
  (dnp no)
  (property "Reference" "C602" (at 99.06 58.42 0) (effects (font (size 1.27 1.27))))
  (property "Value" "100nF" (at 99.06 60.96 0) (effects (font (size 1.27 1.27))))
  (property "Footprint" "Capacitor_SMD:C_0603_1608Metric" (at 104.4448 55.88 0) (effects (font (size 1.27 1.27)) (hide yes)))
  (property "Datasheet" "~" (at 105.41 59.69 0) (effects (font (size 1.27 1.27)) (hide yes)))
  (property "Description" "" (at 105.41 59.69 0) (effects (font (size 1.27 1.27))))
  (pin "1")
  (pin "2"))
 (symbol
  (lib_id "Mechanical:MountingHole_Pad")
  (at 125.73 96.52 0)
  (unit 1)
  (exclude_from_sim no)
  (in_bom yes)
  (on_board yes)
  (dnp no)
  (fields_autoplaced yes)
  (property "Reference" "H603" (at 128.27 93.98 0) (effects (font (size 1.27 1.27)) (justify left)))
  (property "Value" "MountingHole_Pad" (at 128.27 96.52 0) (effects (font (size 1.27 1.27)) (justify left)))
  (property "Footprint" "MountingHole:MountingHole_4.3mm_M4_Pad_Via" (at 125.73 96.52 0) (effects (font (size 1.27 1.27)) (hide yes)))
  (property "Datasheet" "~" (at 125.73 96.52 0) (effects (font (size 1.27 1.27)) (hide yes)))
  (property "Description" "" (at 125.73 96.52 0) (effects (font (size 1.27 1.27))))
  (pin "1"))
 (symbol
  (lib_id "power:Earth")
  (at 154.94 133.35 0)
  (unit 1)
  (exclude_from_sim no)
  (in_bom yes)
  (on_board yes)
  (dnp no)
  (fields_autoplaced yes)
  (property "Reference" "#PWR057" (at 154.94 139.7 0) (effects (font (size 1.27 1.27)) (hide yes)))
  (property "Value" "Earth" (at 154.94 137.16 0) (effects (font (size 1.27 1.27)) (hide yes)))
  (property "Footprint" "" (at 154.94 133.35 0) (effects (font (size 1.27 1.27)) (hide yes)))
  (property "Datasheet" "~" (at 154.94 133.35 0) (effects (font (size 1.27 1.27)) (hide yes)))
  (property "Description" "" (at 154.94 133.35 0) (effects (font (size 1.27 1.27))))
  (pin "1"))
 (symbol
  (lib_id "power:Earth")
  (at 234.95 66.04 0)
  (unit 1)
  (exclude_from_sim no)
  (in_bom yes)
  (on_board yes)
  (dnp no)
  (fields_autoplaced yes)
  (property "Reference" "#PWR055" (at 234.95 72.39 0) (effects (font (size 1.27 1.27)) (hide yes)))
  (property "Value" "Earth" (at 234.95 69.85 0) (effects (font (size 1.27 1.27)) (hide yes)))
  (property "Footprint" "" (at 234.95 66.04 0) (effects (font (size 1.27 1.27)) (hide yes)))
  (property "Datasheet" "~" (at 234.95 66.04 0) (effects (font (size 1.27 1.27)) (hide yes)))
  (property "Description" "" (at 234.95 66.04 0) (effects (font (size 1.27 1.27))))
  (pin "1"))
 (symbol
  (lib_id "power:-2V5")
  (at 118.11 124.46 0)
  (unit 1)
  (exclude_from_sim no)
  (in_bom yes)
  (on_board yes)
  (dnp no)
  (fields_autoplaced yes)
  (property "Reference" "#PWR052" (at 118.11 121.92 0) (effects (font (size 1.27 1.27)) (hide yes)))
  (property "Value" "-2V5" (at 118.11 119.38 0) (effects (font (size 1.27 1.27))))
  (property "Footprint" "" (at 118.11 124.46 0) (effects (font (size 1.27 1.27)) (hide yes)))
  (property "Datasheet" "" (at 118.11 124.46 0) (effects (font (size 1.27 1.27)) (hide yes)))
  (property "Description" "" (at 118.11 124.46 0) (effects (font (size 1.27 1.27))))
  (pin "1"))
 (symbol
  (lib_id "Device:C")
  (at 224.79 59.69 180)
  (unit 1)
  (exclude_from_sim no)
  (in_bom yes)
  (on_board yes)
  (dnp no)
  (property "Reference" "C604" (at 218.44 58.42 0) (effects (font (size 1.27 1.27))))
  (property "Value" "100nF" (at 218.44 60.96 0) (effects (font (size 1.27 1.27))))
  (property "Footprint" "Capacitor_SMD:C_0603_1608Metric" (at 223.8248 55.88 0) (effects (font (size 1.27 1.27)) (hide yes)))
  (property "Datasheet" "~" (at 224.79 59.69 0) (effects (font (size 1.27 1.27)) (hide yes)))
  (property "Description" "" (at 224.79 59.69 0) (effects (font (size 1.27 1.27))))
  (pin "1")
  (pin "2")))
